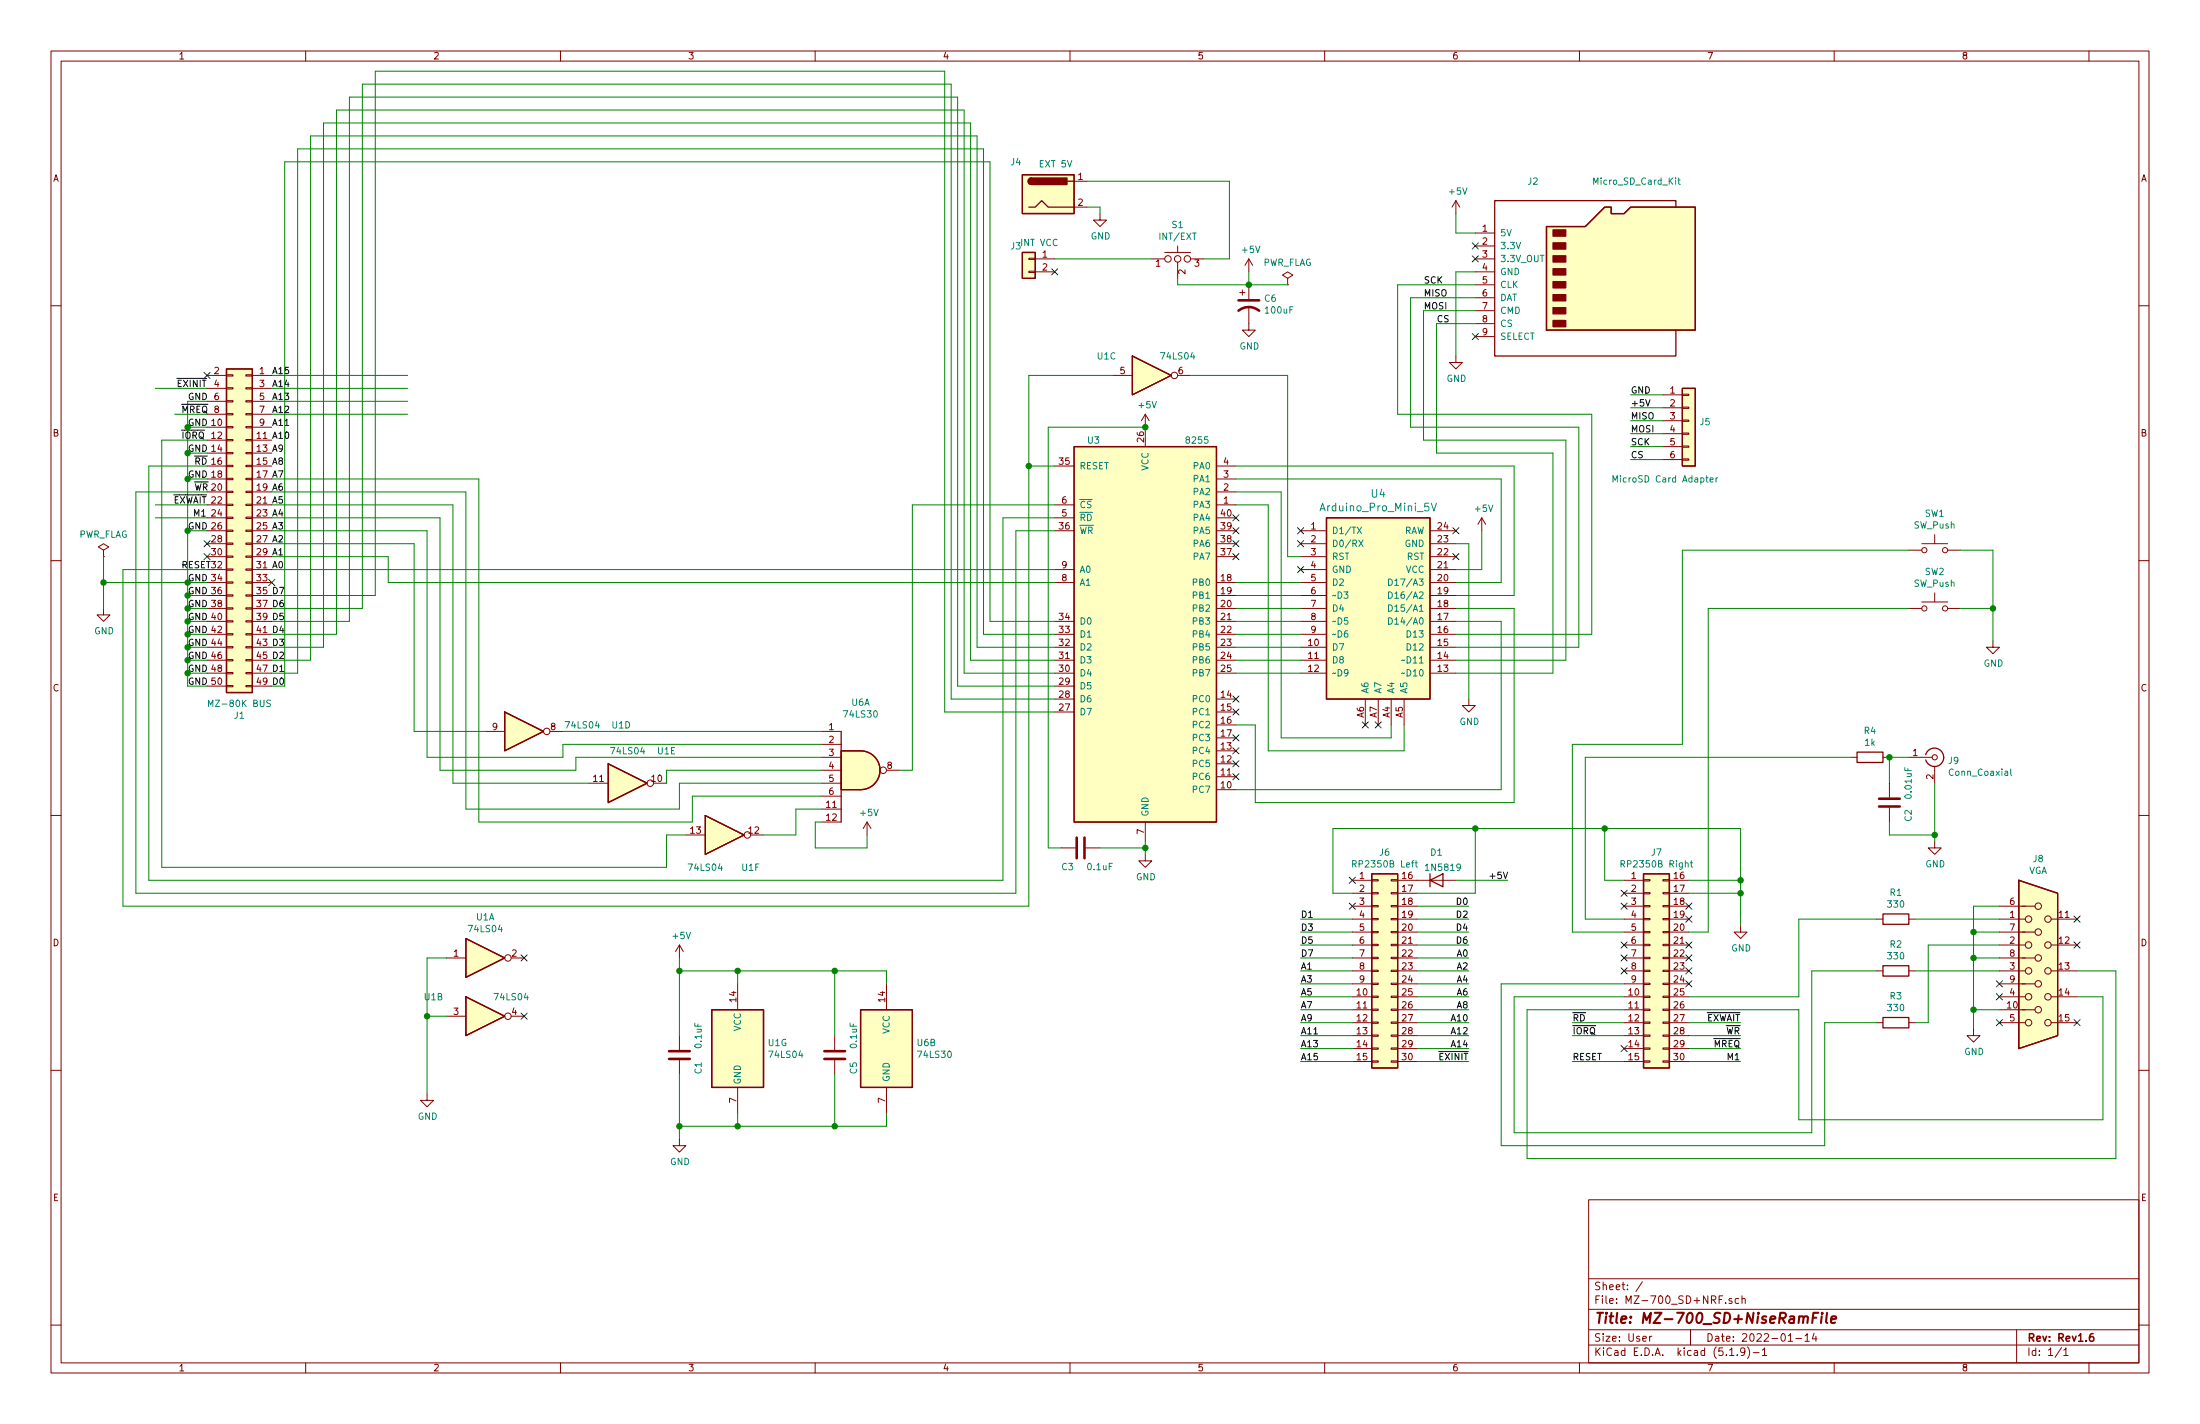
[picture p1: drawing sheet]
EESchema Schematic File Version 4
EELAYER 30 0
EELAYER END
$Descr User 17000 11000
encoding utf-8
Sheet 1 1
Title "MZ-700_SD+NiseRamFile"
Date "2022-01-14"
Rev "Rev1.6"
Comp ""
Comment1 ""
Comment2 ""
Comment3 ""
Comment4 ""
$EndDescr
$Comp
L Arduino:Arduino_Pro_Mini U4
U 1 1
P 10650 4700
F 0 "U4" H 10650 5589 60  0000 C CNN
F 1 "Arduino_Pro_Mini_5V" H 10650 5483 60  0000 C CNN
F 2 "MZ80k_SD:Arduino_Pro_Mini" H 11450 3950 60  0001 C CNN
F 3 "https://www.sparkfun.com/products/11113" H 10850 3500 60  0001 C CNN
	1    10650 4700
	1    0    0    -1  
$EndComp
Wire Wire Line
	2100 2900 3150 2900
Wire Wire Line
	2100 3000 3150 3000
Wire Wire Line
	2100 3100 3150 3100
Wire Wire Line
	2100 3200 3150 3200
Wire Wire Line
	1600 3200 1350 3200
Wire Wire Line
	1600 3400 1250 3400
Wire Wire Line
	1250 3400 1250 6700
Wire Wire Line
	1250 6700 5150 6700
Wire Wire Line
	1600 3600 1150 3600
Wire Wire Line
	1150 3600 1150 6800
Wire Wire Line
	1600 3800 1050 3800
Wire Wire Line
	1050 3800 1050 6900
Wire Wire Line
	2100 4300 3000 4300
Wire Wire Line
	2100 4600 2900 4600
Wire Wire Line
	2100 4700 2800 4700
Wire Wire Line
	2100 4800 2700 4800
Wire Wire Line
	2100 4900 2600 4900
Wire Wire Line
	2100 5000 2500 5000
Wire Wire Line
	2100 5100 2400 5100
Wire Wire Line
	2100 5200 2300 5200
Wire Wire Line
	2100 5300 2200 5300
Wire Wire Line
	1600 4400 950  4400
Wire Wire Line
	950  4400 950  7000
Wire Wire Line
	950  7000 7950 7000
Wire Wire Line
	7950 7000 7950 3600
$Comp
L power:GND #PWR01
U 1 1
P 800 4700
F 0 "#PWR01" H 800 4450 50  0001 C CNN
F 1 "GND" H 805 4527 50  0000 C CNN
F 2 "" H 800 4700 50  0001 C CNN
F 3 "" H 800 4700 50  0001 C CNN
	1    800  4700
	1    0    0    -1  
$EndComp
Wire Wire Line
	1600 4500 1450 4500
Wire Wire Line
	800  4500 800  4700
Wire Wire Line
	7950 3600 8150 3600
Wire Wire Line
	3000 4300 3000 4500
$Comp
L Interface:8255 U3
U 1 1
P 8850 4900
F 0 "U3" H 8450 6400 50  0000 C CNN
F 1 "8255" H 9250 6400 50  0000 C CNN
F 2 "Package_DIP:DIP-40_W15.24mm_LongPads" H 8850 5200 50  0001 C CNN
F 3 "http://aturing.umcs.maine.edu/~meadow/courses/cos335/Intel8255A.pdf" H 8850 5200 50  0001 C CNN
	1    8850 4900
	1    0    0    -1  
$EndComp
$Comp
L Device:C C3
U 1 1
P 8350 6550
F 0 "C3" V 8200 6650 50  0000 C CNN
F 1 "0.1uF" V 8200 6400 50  0000 C CNN
F 2 "Capacitor_THT:C_Rect_L4.0mm_W2.5mm_P2.50mm" H 8388 6400 50  0001 C CNN
F 3 "~" H 8350 6550 50  0001 C CNN
	1    8350 6550
	0    -1   -1   0   
$EndComp
$Comp
L power:GND #PWR08
U 1 1
P 8850 6600
F 0 "#PWR08" H 8850 6350 50  0001 C CNN
F 1 "GND" H 8855 6427 50  0000 C CNN
F 2 "" H 8850 6600 50  0001 C CNN
F 3 "" H 8850 6600 50  0001 C CNN
	1    8850 6600
	1    0    0    -1  
$EndComp
Wire Wire Line
	8500 6550 8850 6550
Wire Wire Line
	8850 6550 8850 6600
Wire Wire Line
	8850 6500 8850 6550
Connection ~ 8850 6550
Wire Wire Line
	8200 6550 8100 6550
Wire Wire Line
	8100 6550 8100 3300
Wire Wire Line
	8100 3300 8850 3300
$Comp
L power:+5V #PWR07
U 1 1
P 8850 3300
F 0 "#PWR07" H 8850 3150 50  0001 C CNN
F 1 "+5V" H 8865 3473 50  0000 C CNN
F 2 "" H 8850 3300 50  0001 C CNN
F 3 "" H 8850 3300 50  0001 C CNN
	1    8850 3300
	1    0    0    -1  
$EndComp
Connection ~ 8850 3300
Wire Wire Line
	11600 6100 11600 4800
Wire Wire Line
	11600 4800 11250 4800
Wire Wire Line
	9550 5600 9700 5600
Wire Wire Line
	9700 5600 9700 6200
Wire Wire Line
	9700 6200 11700 6200
Wire Wire Line
	11700 6200 11700 4700
Wire Wire Line
	11700 4700 11250 4700
Wire Wire Line
	11700 3600 11700 4600
Wire Wire Line
	11700 4600 11250 4600
Wire Wire Line
	11600 3700 11600 4500
Wire Wire Line
	11600 4500 11250 4500
Wire Wire Line
	9900 3800 9900 5700
Wire Wire Line
	9900 5700 10750 5700
Wire Wire Line
	10750 5700 10750 5600
Wire Wire Line
	9800 3900 9800 5800
Wire Wire Line
	9800 5800 10850 5800
Wire Wire Line
	10850 5800 10850 5600
$Comp
L power:GND #PWR09
U 1 1
P 11350 5400
F 0 "#PWR09" H 11350 5150 50  0001 C CNN
F 1 "GND" H 11355 5227 50  0000 C CNN
F 2 "" H 11350 5400 50  0001 C CNN
F 3 "" H 11350 5400 50  0001 C CNN
	1    11350 5400
	1    0    0    -1  
$EndComp
Wire Wire Line
	11250 4200 11350 4200
Wire Wire Line
	11350 4200 11350 5400
$Comp
L power:+5V #PWR010
U 1 1
P 11450 4100
F 0 "#PWR010" H 11450 3950 50  0001 C CNN
F 1 "+5V" H 11465 4273 50  0000 C CNN
F 2 "" H 11450 4100 50  0001 C CNN
F 3 "" H 11450 4100 50  0001 C CNN
	1    11450 4100
	1    0    0    -1  
$EndComp
NoConn ~ 9550 4000
NoConn ~ 9550 4100
NoConn ~ 9550 4200
NoConn ~ 9550 4300
NoConn ~ 9550 5400
NoConn ~ 9550 5500
NoConn ~ 9550 5700
NoConn ~ 9550 5800
NoConn ~ 9550 5900
NoConn ~ 9550 6000
NoConn ~ 1600 2900
NoConn ~ 1600 4200
NoConn ~ 1600 4300
NoConn ~ 2100 4500
NoConn ~ 11250 4100
NoConn ~ 11250 4300
NoConn ~ 10650 5600
NoConn ~ 10550 5600
NoConn ~ 10050 4400
NoConn ~ 10050 4200
NoConn ~ 10050 4100
Wire Wire Line
	11250 4400 11450 4400
Wire Wire Line
	11450 4400 11450 4100
$Comp
L power:PWR_FLAG #FLG0101
U 1 1
P 9950 2200
F 0 "#FLG0101" H 9950 2275 50  0001 C CNN
F 1 "PWR_FLAG" H 9950 2373 50  0000 C CNN
F 2 "" H 9950 2200 50  0001 C CNN
F 3 "~" H 9950 2200 50  0001 C CNN
	1    9950 2200
	1    0    0    -1  
$EndComp
$Comp
L Connector:Jack-DC J4
U 1 1
P 8100 1500
F 0 "J4" H 7850 1750 50  0000 C CNN
F 1 "EXT 5V" H 8157 1734 50  0000 C CNN
F 2 "Connector_BarrelJack:BarrelJack_Horizontal" H 8150 1460 50  0001 C CNN
F 3 "~" H 8150 1460 50  0001 C CNN
	1    8100 1500
	1    0    0    -1  
$EndComp
$Comp
L Connector_Generic:Conn_01x02 J3
U 1 1
P 7950 2000
F 0 "J3" H 8050 2100 50  0000 C CNN
F 1 "INT VCC" H 7868 2126 50  0000 C CNN
F 2 "Connector_PinHeader_2.54mm:PinHeader_1x02_P2.54mm_Horizontal" H 7950 2000 50  0001 C CNN
F 3 "~" H 7950 2000 50  0001 C CNN
	1    7950 2000
	-1   0    0    -1  
$EndComp
NoConn ~ 8150 2100
$Comp
L power:+5V #PWR015
U 1 1
P 9650 2100
F 0 "#PWR015" H 9650 1950 50  0001 C CNN
F 1 "+5V" H 9665 2273 50  0000 C CNN
F 2 "" H 9650 2100 50  0001 C CNN
F 3 "" H 9650 2100 50  0001 C CNN
	1    9650 2100
	1    0    0    -1  
$EndComp
Wire Wire Line
	9650 2100 9650 2200
Wire Wire Line
	9650 2200 9950 2200
Connection ~ 9650 2200
$Comp
L Memory_RAM2:SLIDE_SWITCH_3P S1
U 1 1
P 9100 1800
F 0 "S1" H 9100 1865 50  0000 C CNN
F 1 "INT/EXT" H 9100 1774 50  0000 C CNN
F 2 "Connector_PinHeader_2.54mm:PinHeader_1x03_P2.54mm_Vertical" H 9100 1825 50  0001 C CNN
F 3 "" H 9100 1825 50  0001 C CNN
	1    9100 1800
	1    0    0    -1  
$EndComp
Wire Wire Line
	9100 2150 9100 2200
Wire Wire Line
	9100 2200 9650 2200
Wire Wire Line
	8150 2000 8900 2000
$Comp
L power:GND #PWR0102
U 1 1
P 8500 1650
F 0 "#PWR0102" H 8500 1400 50  0001 C CNN
F 1 "GND" H 8505 1477 50  0000 C CNN
F 2 "" H 8500 1650 50  0001 C CNN
F 3 "" H 8500 1650 50  0001 C CNN
	1    8500 1650
	1    0    0    -1  
$EndComp
Wire Wire Line
	8400 1600 8500 1600
Wire Wire Line
	8500 1600 8500 1650
$Comp
L Connector_Generic:Conn_02x25_Odd_Even J1
U 1 1
P 1900 4100
F 0 "J1" H 1950 2675 50  0000 C CNN
F 1 "MZ-80K BUS" H 1950 2766 50  0000 C CNN
F 2 "Connector_PinSocket_2.54mm:PinSocket_2x25_P2.54mm_Horizontal" H 1900 4100 50  0001 C CNN
F 3 "~" H 1900 4100 50  0001 C CNN
	1    1900 4100
	-1   0    0    -1  
$EndComp
Wire Wire Line
	8400 1400 9500 1400
Wire Wire Line
	9500 1400 9500 2000
Wire Wire Line
	9500 2000 9300 2000
$Comp
L power:PWR_FLAG #FLG01
U 1 1
P 800 4300
F 0 "#FLG01" H 800 4375 50  0001 C CNN
F 1 "PWR_FLAG" H 800 4473 50  0000 C CNN
F 2 "" H 800 4300 50  0001 C CNN
F 3 "~" H 800 4300 50  0001 C CNN
	1    800  4300
	1    0    0    -1  
$EndComp
Wire Wire Line
	800  4300 800  4500
Connection ~ 800  4500
$Comp
L Device:CP1 C6
U 1 1
P 9650 2350
F 0 "C6" H 9765 2396 50  0000 L CNN
F 1 "100uF" H 9765 2305 50  0000 L CNN
F 2 "Capacitor_THT:CP_Radial_D5.0mm_P2.50mm" H 9650 2350 50  0001 C CNN
F 3 "~" H 9650 2350 50  0001 C CNN
	1    9650 2350
	1    0    0    -1  
$EndComp
$Comp
L power:GND #PWR013
U 1 1
P 9650 2500
F 0 "#PWR013" H 9650 2250 50  0001 C CNN
F 1 "GND" H 9655 2327 50  0000 C CNN
F 2 "" H 9650 2500 50  0001 C CNN
F 3 "" H 9650 2500 50  0001 C CNN
	1    9650 2500
	1    0    0    -1  
$EndComp
Wire Wire Line
	11250 2100 11250 2750
Wire Wire Line
	11400 2100 11250 2100
$Comp
L power:GND #PWR012
U 1 1
P 11250 2750
F 0 "#PWR012" H 11250 2500 50  0001 C CNN
F 1 "GND" H 11255 2577 50  0000 C CNN
F 2 "" H 11250 2750 50  0001 C CNN
F 3 "" H 11250 2750 50  0001 C CNN
	1    11250 2750
	1    0    0    -1  
$EndComp
Wire Wire Line
	11250 1800 11400 1800
Wire Wire Line
	11250 1650 11250 1800
$Comp
L power:+5V #PWR011
U 1 1
P 11250 1650
F 0 "#PWR011" H 11250 1500 50  0001 C CNN
F 1 "+5V" H 11265 1823 50  0000 C CNN
F 2 "" H 11250 1650 50  0001 C CNN
F 3 "" H 11250 1650 50  0001 C CNN
	1    11250 1650
	1    0    0    -1  
$EndComp
NoConn ~ 11400 2600
NoConn ~ 11400 2000
NoConn ~ 11400 1900
$Comp
L Memory_RAM2:Micro_SD_Card_Kit J2
U 1 1
P 12300 2100
F 0 "J2" H 11800 2800 50  0000 L CNN
F 1 "Micro_SD_Card_Kit" H 12300 2800 50  0000 L CNN
F 2 "MZ80k_SD:AE-microSD-LLCNV" H 13450 2400 50  0001 C CNN
F 3 "http://katalog.we-online.de/em/datasheet/693072010801.pdf" H 12300 2100 50  0001 C CNN
	1    12300 2100
	1    0    0    -1  
$EndComp
Wire Wire Line
	9550 3900 9800 3900
Wire Wire Line
	9550 3800 9900 3800
Wire Wire Line
	9550 3700 11600 3700
Wire Wire Line
	9550 3600 11700 3600
Wire Wire Line
	11400 2500 11100 2500
Wire Wire Line
	11100 2500 11100 3500
Wire Wire Line
	11100 3500 12000 3500
Wire Wire Line
	12000 3500 12000 5200
Wire Wire Line
	12000 5200 11250 5200
Wire Wire Line
	11400 2400 11000 2400
Wire Wire Line
	11000 2400 11000 3400
Wire Wire Line
	11000 3400 12100 3400
Wire Wire Line
	12100 3400 12100 5100
Wire Wire Line
	12100 5100 11250 5100
Wire Wire Line
	11400 2300 10900 2300
Wire Wire Line
	10900 2300 10900 3300
Wire Wire Line
	10900 3300 12200 3300
Wire Wire Line
	12200 3300 12200 5000
Wire Wire Line
	12200 5000 11250 5000
Wire Wire Line
	11400 2200 10800 2200
Wire Wire Line
	10800 2200 10800 3200
Wire Wire Line
	10800 3200 12300 3200
Wire Wire Line
	12300 3200 12300 4900
Wire Wire Line
	12300 4900 11250 4900
Wire Wire Line
	1600 5300 1450 5300
Wire Wire Line
	1450 5300 1450 5200
Connection ~ 1450 4500
Wire Wire Line
	1450 4500 800  4500
Wire Wire Line
	1600 4600 1450 4600
Connection ~ 1450 4600
Wire Wire Line
	1450 4600 1450 4500
Wire Wire Line
	1600 4700 1450 4700
Connection ~ 1450 4700
Wire Wire Line
	1450 4700 1450 4600
Wire Wire Line
	1600 4800 1450 4800
Connection ~ 1450 4800
Wire Wire Line
	1450 4800 1450 4700
Wire Wire Line
	1600 4900 1450 4900
Connection ~ 1450 4900
Wire Wire Line
	1450 4900 1450 4800
Wire Wire Line
	1600 5000 1450 5000
Connection ~ 1450 5000
Wire Wire Line
	1450 5000 1450 4900
Wire Wire Line
	1600 5100 1450 5100
Connection ~ 1450 5100
Wire Wire Line
	1450 5100 1450 5000
Wire Wire Line
	1600 5200 1450 5200
Connection ~ 1450 5200
Wire Wire Line
	1450 5200 1450 5100
Wire Wire Line
	1450 4500 1450 4100
Wire Wire Line
	1450 4100 1600 4100
Wire Wire Line
	1450 4100 1450 3700
Wire Wire Line
	1450 3700 1600 3700
Connection ~ 1450 4100
Wire Wire Line
	1450 3700 1450 3500
Wire Wire Line
	1450 3500 1600 3500
Connection ~ 1450 3700
Wire Wire Line
	1450 3500 1450 3300
Wire Wire Line
	1450 3300 1600 3300
Connection ~ 1450 3500
Wire Wire Line
	1450 3300 1450 3100
Wire Wire Line
	1450 3100 1600 3100
Connection ~ 1450 3300
Wire Wire Line
	3000 4500 8150 4500
Wire Wire Line
	2200 5300 2200 1250
Wire Wire Line
	2200 1250 7650 1250
Wire Wire Line
	2300 5200 2300 1150
Wire Wire Line
	2300 1150 7600 1150
Wire Wire Line
	2400 5100 2400 1050
Wire Wire Line
	2400 1050 7550 1050
Wire Wire Line
	2500 5000 2500 950 
Wire Wire Line
	2500 950  7500 950 
Wire Wire Line
	2600 4900 2600 850 
Wire Wire Line
	2600 850  7450 850 
Wire Wire Line
	2700 4800 2700 750 
Wire Wire Line
	2700 750  7400 750 
Wire Wire Line
	2800 4700 2800 650 
Wire Wire Line
	2800 650  7350 650 
Wire Wire Line
	2900 4600 2900 550 
Wire Wire Line
	2900 550  7300 550 
Wire Wire Line
	7050 3900 8150 3900
Wire Wire Line
	7750 6800 7750 4000
Wire Wire Line
	7750 4000 8150 4000
Wire Wire Line
	7850 6900 7850 4100
Wire Wire Line
	7850 4100 8150 4100
Wire Wire Line
	1050 6900 7850 6900
Wire Wire Line
	7650 4800 8150 4800
Wire Wire Line
	7600 4900 8150 4900
Wire Wire Line
	7550 5000 8150 5000
Wire Wire Line
	7500 5100 8150 5100
Wire Wire Line
	7450 5200 8150 5200
Wire Wire Line
	7400 5300 8150 5300
Wire Wire Line
	7350 5400 8150 5400
Wire Wire Line
	7300 5500 8150 5500
Wire Wire Line
	2100 3700 3700 3700
Wire Wire Line
	2100 3800 3600 3800
Wire Wire Line
	2100 3900 3500 3900
Wire Wire Line
	2100 4000 3400 4000
Wire Wire Line
	2100 4100 3300 4100
$Comp
L 74xx:74LS04 U1
U 1 1
P 3750 7400
F 0 "U1" H 3750 7717 50  0000 C CNN
F 1 "74LS04" H 3750 7626 50  0000 C CNN
F 2 "Package_DIP:DIP-14_W7.62mm_LongPads" H 3750 7400 50  0001 C CNN
F 3 "http://www.ti.com/lit/gpn/sn74LS04" H 3750 7400 50  0001 C CNN
	1    3750 7400
	1    0    0    -1  
$EndComp
$Comp
L 74xx:74LS30 U6
U 2 1
P 6850 8100
F 0 "U6" H 7080 8146 50  0000 L CNN
F 1 "74LS30" H 7080 8055 50  0000 L CNN
F 2 "Package_DIP:DIP-14_W7.62mm_LongPads" H 6850 8100 50  0001 C CNN
F 3 "http://www.ti.com/lit/gpn/sn74LS30" H 6850 8100 50  0001 C CNN
	2    6850 8100
	1    0    0    -1  
$EndComp
$Comp
L 74xx:74LS30 U6
U 1 1
P 6650 5950
F 0 "U6" H 6650 6475 50  0000 C CNN
F 1 "74LS30" H 6650 6384 50  0000 C CNN
F 2 "Package_DIP:DIP-14_W7.62mm_LongPads" H 6650 5950 50  0001 C CNN
F 3 "http://www.ti.com/lit/gpn/sn74LS30" H 6650 5950 50  0001 C CNN
	1    6650 5950
	1    0    0    -1  
$EndComp
$Comp
L 74xx:74LS04 U1
U 7 1
P 5700 8100
F 0 "U1" H 5930 8146 50  0000 L CNN
F 1 "74LS04" H 5930 8055 50  0000 L CNN
F 2 "Package_DIP:DIP-14_W7.62mm_LongPads" H 5700 8100 50  0001 C CNN
F 3 "http://www.ti.com/lit/gpn/sn74LS04" H 5700 8100 50  0001 C CNN
	7    5700 8100
	1    0    0    -1  
$EndComp
Wire Wire Line
	2100 4200 3200 4200
$Comp
L 74xx:74LS04 U1
U 2 1
P 3750 7850
F 0 "U1" H 3350 8000 50  0000 C CNN
F 1 "74LS04" H 3950 8000 50  0000 C CNN
F 2 "Package_DIP:DIP-14_W7.62mm_LongPads" H 3750 7850 50  0001 C CNN
F 3 "http://www.ti.com/lit/gpn/sn74LS04" H 3750 7850 50  0001 C CNN
	2    3750 7850
	1    0    0    -1  
$EndComp
$Comp
L 74xx:74LS04 U1
U 3 1
P 8900 2900
F 0 "U1" H 8550 3050 50  0000 C CNN
F 1 "74LS04" H 9100 3050 50  0000 C CNN
F 2 "Package_DIP:DIP-14_W7.62mm_LongPads" H 8900 2900 50  0001 C CNN
F 3 "http://www.ti.com/lit/gpn/sn74LS04" H 8900 2900 50  0001 C CNN
	3    8900 2900
	1    0    0    -1  
$EndComp
$Comp
L 74xx:74LS04 U1
U 4 1
P 4050 5650
F 0 "U1" H 4800 5700 50  0000 C CNN
F 1 "74LS04" H 4500 5700 50  0000 C CNN
F 2 "Package_DIP:DIP-14_W7.62mm_LongPads" H 4050 5650 50  0001 C CNN
F 3 "http://www.ti.com/lit/gpn/sn74LS04" H 4050 5650 50  0001 C CNN
	4    4050 5650
	1    0    0    -1  
$EndComp
$Comp
L 74xx:74LS04 U1
U 5 1
P 4850 6050
F 0 "U1" H 5150 6300 50  0000 C CNN
F 1 "74LS04" H 4850 6300 50  0000 C CNN
F 2 "Package_DIP:DIP-14_W7.62mm_LongPads" H 4850 6050 50  0001 C CNN
F 3 "http://www.ti.com/lit/gpn/sn74LS04" H 4850 6050 50  0001 C CNN
	5    4850 6050
	1    0    0    -1  
$EndComp
$Comp
L 74xx:74LS04 U1
U 6 1
P 5600 6450
F 0 "U1" H 5800 6200 50  0000 C CNN
F 1 "74LS04" H 5450 6200 50  0000 C CNN
F 2 "Package_DIP:DIP-14_W7.62mm_LongPads" H 5600 6450 50  0001 C CNN
F 3 "http://www.ti.com/lit/gpn/sn74LS04" H 5600 6450 50  0001 C CNN
	6    5600 6450
	1    0    0    -1  
$EndComp
Wire Wire Line
	6350 5650 4350 5650
Wire Wire Line
	3200 4200 3200 5650
Wire Wire Line
	3200 5650 3750 5650
Wire Wire Line
	3300 4100 3300 5850
Wire Wire Line
	3300 5850 4350 5850
Wire Wire Line
	4350 5850 4350 5750
Wire Wire Line
	4350 5750 6350 5750
Wire Wire Line
	6350 5950 5150 5950
Wire Wire Line
	5150 5950 5150 6050
Wire Wire Line
	3400 4000 3400 5950
Wire Wire Line
	3400 5950 4450 5950
Wire Wire Line
	4450 5950 4450 5850
Wire Wire Line
	4450 5850 6350 5850
Wire Wire Line
	3500 3900 3500 6050
Wire Wire Line
	3500 6050 4550 6050
Wire Wire Line
	3600 3800 3600 6250
Wire Wire Line
	3600 6250 5250 6250
Wire Wire Line
	5250 6250 5250 6050
Wire Wire Line
	5250 6050 6350 6050
Wire Wire Line
	3700 3700 3700 6350
Wire Wire Line
	3700 6350 5350 6350
Wire Wire Line
	5350 6350 5350 6150
Wire Wire Line
	5350 6150 6350 6150
Wire Wire Line
	5150 6700 5150 6450
Wire Wire Line
	5150 6450 5300 6450
Wire Wire Line
	5900 6450 6150 6450
Wire Wire Line
	6150 6450 6150 6250
Wire Wire Line
	6150 6250 6350 6250
Wire Wire Line
	6950 5950 7050 5950
Wire Wire Line
	7050 3900 7050 5950
$Comp
L power:+5V #PWR017
U 1 1
P 6700 6450
F 0 "#PWR017" H 6700 6300 50  0001 C CNN
F 1 "+5V" H 6715 6623 50  0000 C CNN
F 2 "" H 6700 6450 50  0001 C CNN
F 3 "" H 6700 6450 50  0001 C CNN
	1    6700 6450
	1    0    0    -1  
$EndComp
Wire Wire Line
	6350 6350 6300 6350
Wire Wire Line
	6300 6350 6300 6550
Wire Wire Line
	6300 6550 6700 6550
Wire Wire Line
	6700 6550 6700 6450
Wire Wire Line
	3450 7850 3300 7850
$Comp
L power:GND #PWR02
U 1 1
P 3300 8450
F 0 "#PWR02" H 3300 8200 50  0001 C CNN
F 1 "GND" H 3305 8277 50  0000 C CNN
F 2 "" H 3300 8450 50  0001 C CNN
F 3 "" H 3300 8450 50  0001 C CNN
	1    3300 8450
	1    0    0    -1  
$EndComp
$Comp
L Device:C C1
U 1 1
P 5250 8150
F 0 "C1" V 5100 8250 50  0000 C CNN
F 1 "0.1uF" V 5100 8000 50  0000 C CNN
F 2 "Capacitor_THT:C_Rect_L4.0mm_W2.5mm_P2.50mm" H 5288 8000 50  0001 C CNN
F 3 "~" H 5250 8150 50  0001 C CNN
	1    5250 8150
	-1   0    0    1   
$EndComp
$Comp
L Device:C C5
U 1 1
P 6450 8150
F 0 "C5" V 6300 8250 50  0000 C CNN
F 1 "0.1uF" V 6300 8000 50  0000 C CNN
F 2 "Capacitor_THT:C_Rect_L4.0mm_W2.5mm_P2.50mm" H 6488 8000 50  0001 C CNN
F 3 "~" H 6450 8150 50  0001 C CNN
	1    6450 8150
	-1   0    0    1   
$EndComp
Wire Wire Line
	5250 8000 5250 7500
Wire Wire Line
	5250 7500 5700 7500
Wire Wire Line
	5700 7500 5700 7600
Connection ~ 5700 7500
Wire Wire Line
	6850 7500 6850 7600
Wire Wire Line
	5250 8300 5250 8700
Wire Wire Line
	5250 8700 5700 8700
Wire Wire Line
	5700 8700 5700 8600
Connection ~ 5700 8700
Wire Wire Line
	6850 8700 6850 8600
Wire Wire Line
	6450 8300 6450 8700
Connection ~ 6450 8700
Wire Wire Line
	6450 8700 6850 8700
Wire Wire Line
	6450 8000 6450 7500
Connection ~ 6450 7500
Wire Wire Line
	6450 7500 6850 7500
$Comp
L power:GND #PWR016
U 1 1
P 5250 8800
F 0 "#PWR016" H 5250 8550 50  0001 C CNN
F 1 "GND" H 5255 8627 50  0000 C CNN
F 2 "" H 5250 8800 50  0001 C CNN
F 3 "" H 5250 8800 50  0001 C CNN
	1    5250 8800
	1    0    0    -1  
$EndComp
$Comp
L power:+5V #PWR014
U 1 1
P 5250 7400
F 0 "#PWR014" H 5250 7250 50  0001 C CNN
F 1 "+5V" H 5265 7573 50  0000 C CNN
F 2 "" H 5250 7400 50  0001 C CNN
F 3 "" H 5250 7400 50  0001 C CNN
	1    5250 7400
	1    0    0    -1  
$EndComp
Wire Wire Line
	5250 7400 5250 7500
Connection ~ 5250 7500
Wire Wire Line
	5250 8700 5250 8800
Connection ~ 5250 8700
NoConn ~ 4050 7850
Wire Wire Line
	9550 5200 10050 5200
Wire Wire Line
	9550 5100 10050 5100
Wire Wire Line
	9550 5000 10050 5000
Wire Wire Line
	9550 4900 10050 4900
Wire Wire Line
	9550 4800 10050 4800
Wire Wire Line
	9550 4700 10050 4700
Wire Wire Line
	9550 4600 10050 4600
Wire Wire Line
	9550 4500 10050 4500
Wire Wire Line
	9550 6100 11600 6100
Wire Wire Line
	7950 3600 7950 2900
Wire Wire Line
	9950 2900 9950 4300
Wire Wire Line
	9950 4300 10050 4300
Connection ~ 7950 3600
Wire Wire Line
	3300 7850 3300 8450
Wire Wire Line
	7950 2900 8600 2900
Wire Wire Line
	9200 2900 9950 2900
Text Label 2100 5300 0    50   ~ 0
D0
Text Label 2100 5200 0    50   ~ 0
D1
Text Label 2100 5100 0    50   ~ 0
D2
Text Label 2100 5000 0    50   ~ 0
D3
Text Label 2100 4900 0    50   ~ 0
D4
Text Label 2100 4800 0    50   ~ 0
D5
Text Label 2100 4700 0    50   ~ 0
D6
Text Label 2100 4600 0    50   ~ 0
D7
Text Label 2100 4400 0    50   ~ 0
A0
Text Label 2100 4300 0    50   ~ 0
A1
Text Label 2100 4200 0    50   ~ 0
A2
Text Label 2100 4100 0    50   ~ 0
A3
Text Label 2100 4000 0    50   ~ 0
A4
Text Label 2100 3900 0    50   ~ 0
A5
Text Label 2100 3800 0    50   ~ 0
A6
Text Label 2100 3700 0    50   ~ 0
A7
Text Label 2100 3600 0    50   ~ 0
A8
Text Label 2100 3500 0    50   ~ 0
A9
Text Label 2100 3400 0    50   ~ 0
A10
Text Label 2100 3300 0    50   ~ 0
A11
Text Label 2100 3200 0    50   ~ 0
A12
Text Label 2100 3100 0    50   ~ 0
A13
Text Label 2100 3000 0    50   ~ 0
A14
Text Label 2100 2900 0    50   ~ 0
A15
Text Label 1450 3100 0    50   ~ 0
GND
Text Label 1400 3200 0    50   ~ 0
~MREQ
Text Label 1450 3300 0    50   ~ 0
GND
Text Label 1450 3500 0    50   ~ 0
GND
Text Label 1450 3700 0    50   ~ 0
GND
Text Label 1450 4100 0    50   ~ 0
GND
Text Label 1450 4500 0    50   ~ 0
GND
Text Label 1450 4600 0    50   ~ 0
GND
Text Label 1450 4700 0    50   ~ 0
GND
Text Label 1450 4800 0    50   ~ 0
GND
Text Label 1450 4900 0    50   ~ 0
GND
Text Label 1450 5000 0    50   ~ 0
GND
Text Label 1450 5100 0    50   ~ 0
GND
Text Label 1450 5200 0    50   ~ 0
GND
Text Label 1450 5300 0    50   ~ 0
GND
Text Label 1400 3400 0    50   ~ 0
~IORQ
Text Label 1500 3600 0    50   ~ 0
~RD
Text Label 1500 3800 0    50   ~ 0
~WR
Text Label 1400 4400 0    50   ~ 0
RESET
$Comp
L Connector_Generic:Conn_01x06 J5
U 1 1
P 13050 3250
F 0 "J5" H 13130 3242 50  0000 L CNN
F 1 "MicroSD Card Adapter" H 12450 2800 50  0000 L CNN
F 2 "Connector_PinSocket_2.54mm:PinSocket_1x06_P2.54mm_Vertical" H 13050 3250 50  0001 C CNN
F 3 "~" H 13050 3250 50  0001 C CNN
	1    13050 3250
	1    0    0    -1  
$EndComp
Wire Wire Line
	12850 3050 12600 3050
Wire Wire Line
	12850 3150 12600 3150
Wire Wire Line
	12850 3250 12600 3250
Wire Wire Line
	12850 3350 12600 3350
Wire Wire Line
	12850 3450 12600 3450
Wire Wire Line
	12850 3550 12600 3550
Text Label 11000 2200 0    50   ~ 0
SCK
Text Label 11000 2300 0    50   ~ 0
MISO
Text Label 11000 2400 0    50   ~ 0
MOSI
Text Label 11100 2500 0    50   ~ 0
CS
Text Label 12600 3050 0    50   ~ 0
GND
Text Label 12600 3150 0    50   ~ 0
+5V
Text Label 12600 3250 0    50   ~ 0
MISO
Text Label 12600 3350 0    50   ~ 0
MOSI
Text Label 12600 3450 0    50   ~ 0
SCK
Text Label 12600 3550 0    50   ~ 0
CS
Wire Wire Line
	1150 6800 7750 6800
Wire Wire Line
	7650 1250 7650 4800
Wire Wire Line
	7600 1150 7600 4900
Wire Wire Line
	7550 1050 7550 5000
Wire Wire Line
	7500 950  7500 5100
Wire Wire Line
	7450 850  7450 5200
Wire Wire Line
	7400 750  7400 5300
Wire Wire Line
	7350 650  7350 5400
Wire Wire Line
	7300 550  7300 5500
Wire Wire Line
	2100 4400 8150 4400
$Comp
L Connector_Generic:Conn_02x15_Top_Bottom J?
U 1 1
P 10650 7500
AR Path="/69B5C9B8/69B781BD" Ref="J?"  Part="1" 
AR Path="/69B781BD" Ref="J6"  Part="1" 
F 0 "J6" H 10700 8417 50  0000 C CNN
F 1 "RP2350B Left" H 10700 8326 50  0000 C CNN
F 2 "MZ-1500:PinHeader_2x15_P2.54mm_Vertical" H 10650 7500 50  0001 C CNN
F 3 "~" H 10650 7500 50  0001 C CNN
	1    10650 7500
	1    0    0    -1  
$EndComp
$Comp
L Connector_Generic:Conn_02x15_Top_Bottom J?
U 1 1
P 12750 7500
AR Path="/69B5C9B8/69B781C3" Ref="J?"  Part="1" 
AR Path="/69B781C3" Ref="J7"  Part="1" 
F 0 "J7" H 12800 8417 50  0000 C CNN
F 1 "RP2350B Right" H 12800 8326 50  0000 C CNN
F 2 "MZ-1500:PinHeader_2x15_P2.54mm_Vertical" H 12750 7500 50  0001 C CNN
F 3 "~" H 12750 7500 50  0001 C CNN
	1    12750 7500
	1    0    0    -1  
$EndComp
$Comp
L Device:R R?
U 1 1
P 14650 7100
AR Path="/69B5C9B8/69B781C9" Ref="R?"  Part="1" 
AR Path="/69B781C9" Ref="R1"  Part="1" 
F 0 "R1" V 14443 7100 50  0000 C CNN
F 1 "330" V 14534 7100 50  0000 C CNN
F 2 "Resistor_THT:R_Axial_DIN0207_L6.3mm_D2.5mm_P7.62mm_Horizontal" V 14580 7100 50  0001 C CNN
F 3 "~" H 14650 7100 50  0001 C CNN
	1    14650 7100
	0    1    1    0   
$EndComp
$Comp
L Device:R R?
U 1 1
P 14650 7500
AR Path="/69B5C9B8/69B781CF" Ref="R?"  Part="1" 
AR Path="/69B781CF" Ref="R2"  Part="1" 
F 0 "R2" V 14443 7500 50  0000 C CNN
F 1 "330" V 14534 7500 50  0000 C CNN
F 2 "Resistor_THT:R_Axial_DIN0207_L6.3mm_D2.5mm_P7.62mm_Horizontal" V 14580 7500 50  0001 C CNN
F 3 "~" H 14650 7500 50  0001 C CNN
	1    14650 7500
	0    1    1    0   
$EndComp
$Comp
L Device:R R?
U 1 1
P 14650 7900
AR Path="/69B5C9B8/69B781D5" Ref="R?"  Part="1" 
AR Path="/69B781D5" Ref="R3"  Part="1" 
F 0 "R3" V 14443 7900 50  0000 C CNN
F 1 "330" V 14534 7900 50  0000 C CNN
F 2 "Resistor_THT:R_Axial_DIN0207_L6.3mm_D2.5mm_P7.62mm_Horizontal" V 14580 7900 50  0001 C CNN
F 3 "~" H 14650 7900 50  0001 C CNN
	1    14650 7900
	0    1    1    0   
$EndComp
$Comp
L Connector:DB15_Female_HighDensity J?
U 1 1
P 15750 7500
AR Path="/69B5C9B8/69B781DB" Ref="J?"  Part="1" 
AR Path="/69B781DB" Ref="J8"  Part="1" 
F 0 "J8" H 15750 8367 50  0000 C CNN
F 1 "VGA" H 15750 8276 50  0000 C CNN
F 2 "Connector_Dsub:DSUB-15-HD_Female_Horizontal_P2.29x1.98mm_EdgePinOffset3.03mm_Housed_MountingHolesOffset4.94mm" H 14800 7900 50  0001 C CNN
F 3 " ~" H 14800 7900 50  0001 C CNN
	1    15750 7500
	1    0    0    -1  
$EndComp
Wire Wire Line
	11650 6800 11250 6800
Text Label 11500 6800 0    50   ~ 0
+5V
Text Label 10050 7200 0    50   ~ 0
D3
Text Label 10050 7300 0    50   ~ 0
D5
Text Label 10050 7400 0    50   ~ 0
D7
Wire Wire Line
	10050 7200 10450 7200
Wire Wire Line
	10050 7300 10450 7300
Wire Wire Line
	10050 7400 10450 7400
Wire Wire Line
	11350 7200 10950 7200
Wire Wire Line
	11350 7300 10950 7300
Text Label 11350 7200 2    50   ~ 0
D4
Text Label 11350 7300 2    50   ~ 0
D6
Text Label 10050 7100 0    50   ~ 0
D1
Text Label 11350 7000 2    50   ~ 0
D0
Text Label 11350 7100 2    50   ~ 0
D2
Wire Wire Line
	10950 7100 11350 7100
Wire Wire Line
	10950 7000 11350 7000
Wire Wire Line
	10050 7100 10450 7100
Text Label 10050 7900 0    50   ~ 0
A9
Text Label 10050 8000 0    50   ~ 0
A11
Text Label 10050 7800 0    50   ~ 0
A7
Text Label 11350 8000 2    50   ~ 0
A12
Text Label 11350 8100 2    50   ~ 0
A14
Text Label 10050 7500 0    50   ~ 0
A1
Text Label 10050 7600 0    50   ~ 0
A3
Text Label 10050 7700 0    50   ~ 0
A5
Text Label 11350 7900 2    50   ~ 0
A10
Text Label 11350 7700 2    50   ~ 0
A6
Text Label 11350 7800 2    50   ~ 0
A8
Text Label 10050 8100 0    50   ~ 0
A13
Text Label 11350 7400 2    50   ~ 0
A0
Text Label 11350 7500 2    50   ~ 0
A2
Text Label 11350 7600 2    50   ~ 0
A4
Text Label 10050 8200 0    50   ~ 0
A15
Wire Wire Line
	10950 7400 11350 7400
Wire Wire Line
	10950 7500 11350 7500
Wire Wire Line
	10950 7600 11350 7600
Wire Wire Line
	10950 7700 11350 7700
Wire Wire Line
	10950 7800 11350 7800
Wire Wire Line
	10950 7900 11350 7900
Wire Wire Line
	10950 8000 11350 8000
Wire Wire Line
	10950 8100 11350 8100
Wire Wire Line
	10050 7500 10450 7500
Wire Wire Line
	10050 7600 10450 7600
Wire Wire Line
	10050 7700 10450 7700
Wire Wire Line
	10050 7800 10450 7800
Wire Wire Line
	10050 7900 10450 7900
Wire Wire Line
	10050 8000 10450 8000
Wire Wire Line
	10050 8100 10450 8100
Wire Wire Line
	10050 8200 10450 8200
NoConn ~ 10450 7000
NoConn ~ 12550 7000
NoConn ~ 12550 7300
NoConn ~ 12550 7400
NoConn ~ 12550 7500
NoConn ~ 12550 8100
NoConn ~ 13050 7000
NoConn ~ 13050 7100
NoConn ~ 13050 7300
NoConn ~ 13050 7400
NoConn ~ 13050 7600
Wire Wire Line
	12150 7900 12550 7900
Text Label 12150 7900 0    50   ~ 0
~RD
Text Label 12150 8000 0    50   ~ 0
~IORQ
Wire Wire Line
	12150 8000 12550 8000
Text Label 12150 8200 0    50   ~ 0
RESET
Wire Wire Line
	12150 8200 12550 8200
Text Label 13450 7900 2    50   ~ 0
~EXWAIT
Wire Wire Line
	13450 7900 13050 7900
Text Label 13450 8000 2    50   ~ 0
~WR
Wire Wire Line
	13450 8000 13050 8000
Text Label 13450 8100 2    50   ~ 0
~MREQ
Wire Wire Line
	13450 8100 13050 8100
Wire Wire Line
	13050 7700 13900 7700
Wire Wire Line
	13900 7700 13900 7100
Wire Wire Line
	13900 7100 14500 7100
Wire Wire Line
	14800 7100 15450 7100
Wire Wire Line
	14800 7500 15450 7500
Wire Wire Line
	14500 7500 14000 7500
Wire Wire Line
	14000 7500 14000 8750
Wire Wire Line
	14000 8750 11700 8750
Wire Wire Line
	11700 8750 11700 7700
Wire Wire Line
	11700 7700 12550 7700
Wire Wire Line
	14800 7900 14900 7900
Wire Wire Line
	14900 7900 14900 7300
Wire Wire Line
	14900 7300 15450 7300
Wire Wire Line
	14500 7900 14100 7900
Wire Wire Line
	14100 7900 14100 8850
Wire Wire Line
	14100 8850 11600 8850
Wire Wire Line
	11600 8850 11600 7600
Wire Wire Line
	11600 7600 12550 7600
Wire Wire Line
	12550 7800 11800 7800
Wire Wire Line
	11800 7800 11800 8950
Wire Wire Line
	11800 8950 16350 8950
Wire Wire Line
	16350 8950 16350 7500
Wire Wire Line
	16350 7500 16050 7500
Wire Wire Line
	13050 7800 13900 7800
Wire Wire Line
	13900 7800 13900 8650
Wire Wire Line
	13900 8650 16250 8650
Wire Wire Line
	16250 8650 16250 7700
Wire Wire Line
	16250 7700 16050 7700
Wire Wire Line
	15450 7000 15250 7000
Wire Wire Line
	15250 7000 15250 7200
Wire Wire Line
	15250 7200 15450 7200
Wire Wire Line
	15250 7200 15250 7400
Wire Wire Line
	15250 7400 15450 7400
Connection ~ 15250 7200
Wire Wire Line
	15250 7400 15250 7800
Wire Wire Line
	15250 7800 15450 7800
Connection ~ 15250 7400
NoConn ~ 16050 7100
NoConn ~ 16050 7300
NoConn ~ 16050 7900
NoConn ~ 15450 7600
NoConn ~ 15450 7700
NoConn ~ 15450 7900
Wire Wire Line
	13050 6800 13450 6800
Wire Wire Line
	13450 6800 13450 6900
$Comp
L power:GND #PWR?
U 1 1
P 13450 7150
AR Path="/69B5C9B8/69B78263" Ref="#PWR?"  Part="1" 
AR Path="/69B78263" Ref="#PWR03"  Part="1" 
F 0 "#PWR03" H 13450 6900 50  0001 C CNN
F 1 "GND" H 13455 6977 50  0000 C CNN
F 2 "" H 13450 7150 50  0001 C CNN
F 3 "" H 13450 7150 50  0001 C CNN
	1    13450 7150
	1    0    0    -1  
$EndComp
$Comp
L power:GND #PWR?
U 1 1
P 15250 7950
AR Path="/69B5C9B8/69B78269" Ref="#PWR?"  Part="1" 
AR Path="/69B78269" Ref="#PWR04"  Part="1" 
F 0 "#PWR04" H 15250 7700 50  0001 C CNN
F 1 "GND" H 15255 7777 50  0000 C CNN
F 2 "" H 15250 7950 50  0001 C CNN
F 3 "" H 15250 7950 50  0001 C CNN
	1    15250 7950
	1    0    0    -1  
$EndComp
Wire Wire Line
	15250 7950 15250 7800
Connection ~ 15250 7800
Text Label 1600 3900 2    50   ~ 0
~EXWAIT
Wire Wire Line
	1600 3900 1200 3900
NoConn ~ 4050 7400
Wire Wire Line
	3450 7400 3300 7400
Wire Wire Line
	3300 7400 3300 7850
Connection ~ 3300 7850
Wire Wire Line
	5700 7500 6450 7500
Wire Wire Line
	5700 8700 6450 8700
$Comp
L Connector:Conn_Coaxial J9
U 1 1
P 14950 5850
F 0 "J9" H 15050 5825 50  0000 L CNN
F 1 "Conn_Coaxial" H 15050 5734 50  0000 L CNN
F 2 "RCA:RCAConAE" H 14950 5850 50  0001 C CNN
F 3 " ~" H 14950 5850 50  0001 C CNN
	1    14950 5850
	1    0    0    -1  
$EndComp
Wire Wire Line
	14950 6050 14950 6450
$Comp
L power:GND #PWR?
U 1 1
P 14950 6500
AR Path="/69B5C9B8/69C3B370" Ref="#PWR?"  Part="1" 
AR Path="/69C3B370" Ref="#PWR05"  Part="1" 
F 0 "#PWR05" H 14950 6250 50  0001 C CNN
F 1 "GND" H 14955 6327 50  0000 C CNN
F 2 "" H 14950 6500 50  0001 C CNN
F 3 "" H 14950 6500 50  0001 C CNN
	1    14950 6500
	1    0    0    -1  
$EndComp
$Comp
L Device:R R?
U 1 1
P 14450 5850
AR Path="/69B5C9B8/69C74136" Ref="R?"  Part="1" 
AR Path="/69C74136" Ref="R4"  Part="1" 
F 0 "R4" V 14243 5850 50  0000 C CNN
F 1 "1k" V 14334 5850 50  0000 C CNN
F 2 "Resistor_THT:R_Axial_DIN0207_L6.3mm_D2.5mm_P7.62mm_Horizontal" V 14380 5850 50  0001 C CNN
F 3 "~" H 14450 5850 50  0001 C CNN
	1    14450 5850
	0    1    1    0   
$EndComp
Wire Wire Line
	14600 5850 14750 5850
Wire Wire Line
	12550 7100 12250 7100
$Comp
L Device:C C2
U 1 1
P 14600 6200
F 0 "C2" V 14450 6300 50  0000 C CNN
F 1 "0.01uF" V 14450 6050 50  0000 C CNN
F 2 "Capacitor_THT:C_Rect_L4.0mm_W2.5mm_P2.50mm" H 14638 6050 50  0001 C CNN
F 3 "~" H 14600 6200 50  0001 C CNN
	1    14600 6200
	-1   0    0    1   
$EndComp
Wire Wire Line
	14600 6050 14600 5850
Wire Wire Line
	14600 6350 14600 6450
Connection ~ 14950 6450
Wire Wire Line
	14950 6450 14950 6500
Text Label 1600 3000 2    50   ~ 0
~EXINIT
Wire Wire Line
	1600 3000 1200 3000
Text Label 11350 8200 2    50   ~ 0
~EXINIT
Wire Wire Line
	11350 8200 10950 8200
Text Label 13450 8200 2    50   ~ 0
M1
Wire Wire Line
	13450 8200 13050 8200
Wire Wire Line
	12250 5850 12250 7100
NoConn ~ 12550 6900
Wire Wire Line
	13050 6900 13450 6900
Connection ~ 13450 6900
Wire Wire Line
	13450 6900 13450 7150
Wire Wire Line
	12550 6800 12400 6800
Wire Wire Line
	12400 6800 12400 6400
Wire Wire Line
	12400 6400 13450 6400
Wire Wire Line
	13450 6400 13450 6800
Connection ~ 13450 6800
Wire Wire Line
	10950 6900 11400 6900
Wire Wire Line
	11400 6900 11400 6400
Wire Wire Line
	11400 6400 12400 6400
Connection ~ 12400 6400
Wire Wire Line
	11400 6400 10300 6400
Wire Wire Line
	10300 6400 10300 6900
Wire Wire Line
	10300 6900 10450 6900
Connection ~ 11400 6400
Text Label 1600 4000 2    50   ~ 0
M1
Wire Wire Line
	1600 4000 1200 4000
$Comp
L Switch:SW_Push SW1
U 1 1
P 14950 4250
F 0 "SW1" H 14950 4535 50  0000 C CNN
F 1 "SW_Push" H 14950 4444 50  0000 C CNN
F 2 "Button_Switch_THT:SW_PUSH_6mm_H4.3mm" H 14950 4450 50  0001 C CNN
F 3 "~" H 14950 4450 50  0001 C CNN
	1    14950 4250
	1    0    0    -1  
$EndComp
$Comp
L Switch:SW_Push SW2
U 1 1
P 14950 4700
F 0 "SW2" H 14950 4985 50  0000 C CNN
F 1 "SW_Push" H 14950 4894 50  0000 C CNN
F 2 "Button_Switch_THT:SW_PUSH_6mm_H4.3mm" H 14950 4900 50  0001 C CNN
F 3 "~" H 14950 4900 50  0001 C CNN
	1    14950 4700
	1    0    0    -1  
$EndComp
$Comp
L power:GND #PWR?
U 1 1
P 15400 4950
AR Path="/69B5C9B8/69F81191" Ref="#PWR?"  Part="1" 
AR Path="/69F81191" Ref="#PWR0101"  Part="1" 
F 0 "#PWR0101" H 15400 4700 50  0001 C CNN
F 1 "GND" H 15405 4777 50  0000 C CNN
F 2 "" H 15400 4950 50  0001 C CNN
F 3 "" H 15400 4950 50  0001 C CNN
	1    15400 4950
	1    0    0    -1  
$EndComp
Wire Wire Line
	15150 4250 15400 4250
Wire Wire Line
	15400 4250 15400 4700
Wire Wire Line
	15150 4700 15400 4700
Connection ~ 15400 4700
Wire Wire Line
	15400 4700 15400 4950
Wire Wire Line
	12550 7200 12150 7200
Wire Wire Line
	12150 7200 12150 5750
Wire Wire Line
	12150 5750 13000 5750
Wire Wire Line
	13000 5750 13000 4250
Wire Wire Line
	13000 4250 14750 4250
Wire Wire Line
	13050 7200 13200 7200
Wire Wire Line
	13200 7200 13200 4700
Wire Wire Line
	13200 4700 14750 4700
NoConn ~ 13050 7500
Wire Wire Line
	14600 6450 14950 6450
Wire Wire Line
	12250 5850 14300 5850
Connection ~ 14600 5850
NoConn ~ 10450 6800
$Comp
L Device:D D1
U 1 1
P 11100 6800
F 0 "D1" H 11100 7017 50  0000 C CNN
F 1 "1N5819" H 11150 6900 50  0000 C CNN
F 2 "Diode_THT:D_DO-41_SOD81_P10.16mm_Horizontal" H 11100 6800 50  0001 C CNN
F 3 "~" H 11100 6800 50  0001 C CNN
	1    11100 6800
	1    0    0    -1  
$EndComp
$EndSCHEMATC
